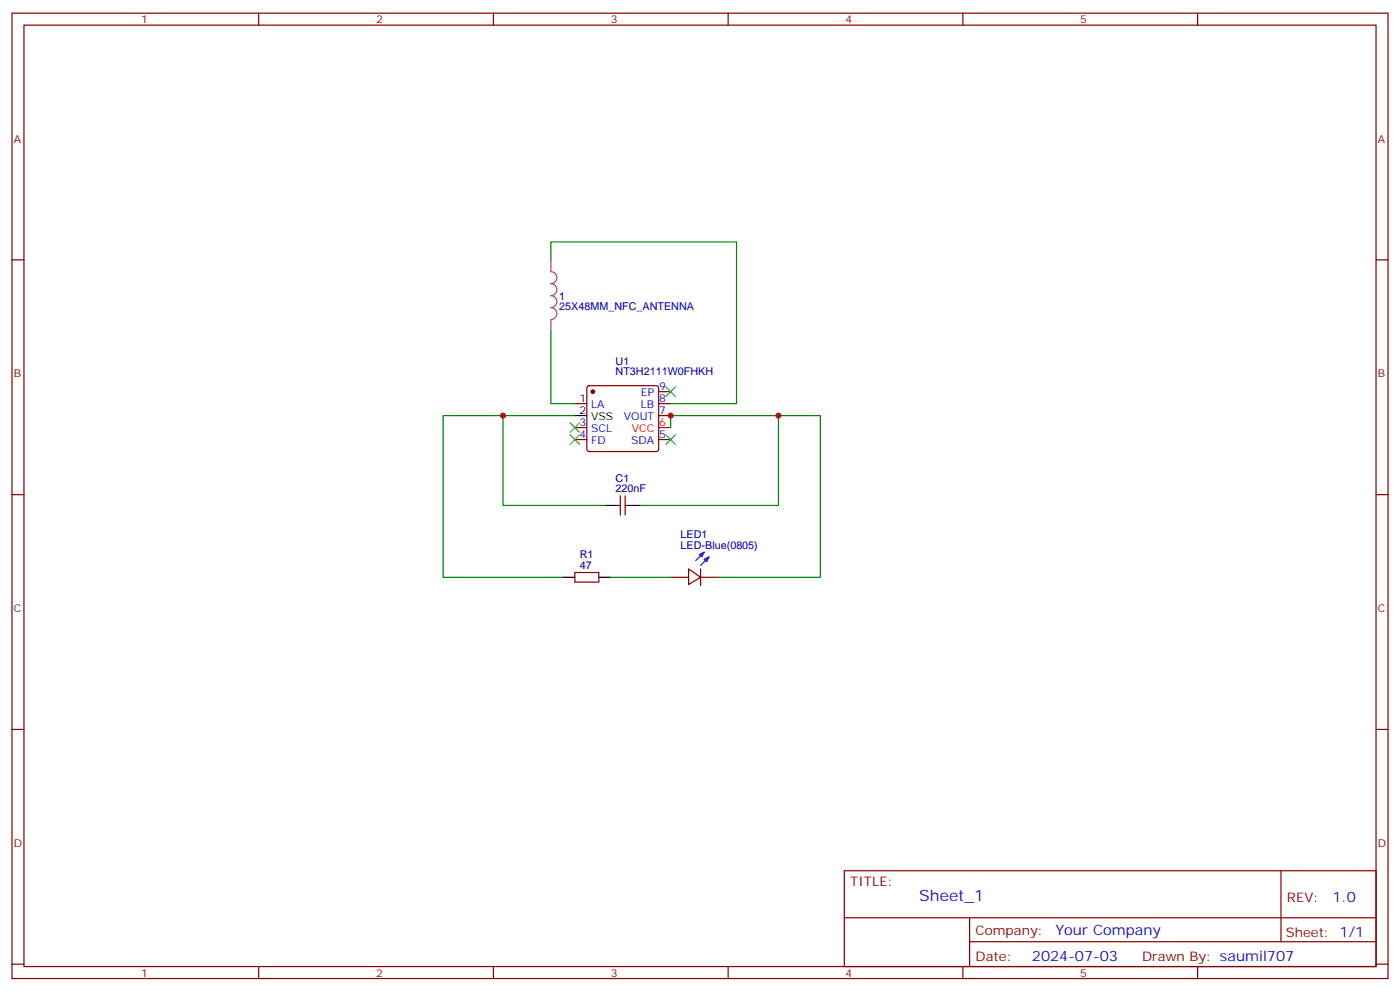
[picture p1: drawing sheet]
<svg xmlns="http://www.w3.org/2000/svg" width="412mm" height="292mm" viewBox="0 0 412 292" stroke-linecap="round" stroke-linejoin="round" font-family="sans-serif">
<g fill="none" stroke="#870000" stroke-width=".35">
<path d="M3.5 3.9h405.4v284.3h-405.4zM7.1 7.4h398.2v277.3h-398.2zM76.2 3.9v3.5M145.3 3.9v3.5M214.5 3.9v3.5M283.6 3.9v3.5M352.8 3.9v3.5M3.5 76.6h3.6M405.3 76.6h3.6M169.3 118.9h3.6M173.1 113.8l.5-.2h19.7l.5 .2 .2 .5v18l-.2 .5-.5 .2h-19.7l-.5-.2-.2-.5v-18zM194 115.4h3.6"/>
<path d="M194 118.9h3.6M169.3 129.5h3.6M169.3 125.9h3.6M194 122.4h3.6M194 129.5h3.6M3.5 145.7h3.6M181.7 148.9h1M182.7 146.1v5.6M184.1 146.1v5.6M184.1 148.9h1.1M405.3 145.7h3.6M169.3 168.6h7.1v2.9h-7.1z"/>
<path d="M197.6 170h5.2M202.8 167.6l3.6 2.4-3.6 2.2zM206.4 170h5.3M206.4 167.6v4.9M3.5 214.8h3.6M405.3 214.8h3.6M248.7 256.5h156.6v28.2h-156.6zM377.3 256.5v20.9M248.7 270.3h156.5M285.6 277.4h119.6M285.6 270.3v14.1M3.5 284h3.6"/>
<path d="M76.2 284.7v3.5M145.3 284.7v3.5M214.5 284.7v3.5M283.6 284.7v3.5M352.8 284.7v3.5M405.3 284h3.6"/>
</g>
<path d="M194 125.9h3.6" fill="none" stroke="#f00" stroke-width=".35"/>
<path d="M169.3 122.4h3.6M178.2 148.9h3.5M185.2 148.9h3.5M165.8 170h3.5M176.4 170h3.5" fill="none" stroke="#000" stroke-width=".35"/>
<circle cx="174.6" cy="115.4" r=".53" fill="#870000" stroke="#870000" stroke-width=".35"/>
<path d="M206 163.3l1.4-.7-.7 1.4zM207.4 164.7l1.4-.7-.7 1.5zM207.4 162.6l-2.4 2.5M208.8 164l-2.4 2.5" fill="none" stroke="#00f" stroke-width=".35"/>
<path d="M162.3 76.6v3.4a1.76 1.76 0 0 1 1.7 1.8 1.76 1.76 0 0 1-1.7 1.8 1.76 1.76 0 0 1 1.7 1.7 1.76 1.76 0 0 1-1.7 1.8 1.76 1.76 0 0 1 1.7 1.7 1.76 1.76 0 0 1-1.7 1.8 1.76 1.76 0 0 1 1.7 1.8 1.76 1.76 0 0 1-1.7 1.7M162.3 94.2v3.5" fill="none" stroke="#a64a4a" stroke-width=".35"/>
<path d="M162.3 76.6v-5.3h54.7v47.6h-19.4M162.3 97.7v21.2h7M148.2 122.4h-17.7v47.6h35.3M169.3 122.4h-21.1v26.5h30M197.6 125.9v-3.5h31.7v26.5h-40.6M229.3 122.4h12.4v47.6h-30M179.9 170h17.7" fill="none" stroke="#008700" stroke-width=".35"/>
<path d="M196.1 113.9l2.9 2.9M199 113.9l-2.9 2.9M167.9 128.1l2.8 2.8M167.9 124.5l2.8 2.9M170.7 128.1l-2.8 2.8M170.7 124.5l-2.8 2.9M196.1 128.1l2.9 2.8M199 128.1l-2.9 2.8" fill="none" stroke="#3c3" stroke-width=".35"/>
<g fill="#c00">
<circle cx="148.2" cy="122.4" r=".88"/>
<circle cx="229.3" cy="122.4" r=".88"/>
<circle cx="197.6" cy="122.4" r=".88"/>
</g>
<text font-size="4.6" fill="#00f" x="270.8" y="265.5">Sheet_1</text>
<g font-size="4.2" fill="#00f">
<text x="392.5" y="265.7">1.0</text>
<text x="310.9" y="275.3">Your Company</text>
<text x="304" y="283.1">2024-07-03</text>
</g>
<g font-size="3.9" fill="#800">
<text x="250.5" y="261.1">TITLE:</text>
<text x="379.1" y="265.7">REV:</text>
<text x="287.4" y="275.3">Company:</text>
<text x="378.7" y="275.9">Sheet: 1/1</text>
<text x="287.4" y="282.9">Date:</text>
<text x="336.4" y="283">Drawn By: saumil707</text>
</g>
<g font-size="3.2" fill="#800">
<text x="41.6" y="6.9">1</text>
<text x="110.8" y="6.9">2</text>
<text x="179.9" y="6.9">3</text>
<text x="249.1" y="6.9">4</text>
<text x="318.2" y="6.9">5</text>
<text x="4.1" y="42">A</text>
<text x="405.9" y="42">A</text>
<text x="4.1" y="111.1">B</text>
<text x="405.9" y="111.1">B</text>
<text x="4.1" y="180.3">C</text>
<text x="405.9" y="180.3">C</text>
<text x="4.1" y="249.4">D</text>
<text x="405.9" y="249.4">D</text>
<text x="41.6" y="287.7">1</text>
<text x="110.8" y="287.7">2</text>
<text x="179.9" y="287.7">3</text>
<text x="249.1" y="287.7">4</text>
<text x="318.2" y="287.7">5</text>
</g>
<g font-size="3.2" fill="#000080">
<text x="164.7" y="88.3">1</text>
<text x="164.7" y="91.5">25X48MM_NFC_ANTENNA</text>
<text x="181.3" y="107.5">U1</text>
<text x="181.3" y="110.6">NT3H2111W0FHKH</text>
<text x="181.3" y="141.9">C1</text>
<text x="181.3" y="145">220nF</text>
<text x="200.5" y="161.6">LED-Blue(0805)</text>
<text x="200.5" y="158.5">LED1</text>
<text x="170.8" y="167.6">47</text>
<text x="170.8" y="164.5">R1</text>
</g>
<g font-size="3.2" fill="#00f">
<text x="170.7" y="118.5">1</text>
<text x="188.8" y="116.8">EP</text>
<text x="194.2" y="115">9</text>
<text x="194.2" y="118.5">8</text>
<text x="170.7" y="125.6">3</text>
<text x="174.2" y="120.3">LA</text>
<text x="183.8" y="123.8">VOUT</text>
<text x="188.8" y="120.3">LB</text>
<text x="194.2" y="122.1">7</text>
<text x="170.7" y="129.1">4</text>
<text x="174.2" y="130.9">FD</text>
<text x="174.2" y="127.4">SCL</text>
<text x="185.9" y="130.9">SDA</text>
<text x="194.2" y="129.1">5</text>
</g>
<g font-size="3.2">
<text x="170.7" y="122.1">2</text>
<text x="174.2" y="123.8">VSS</text>
</g>
<g font-size="3.2" fill="#f00">
<text x="194.2" y="125.6">6</text>
<text x="186.1" y="127.4">VCC</text>
</g>
</svg>
